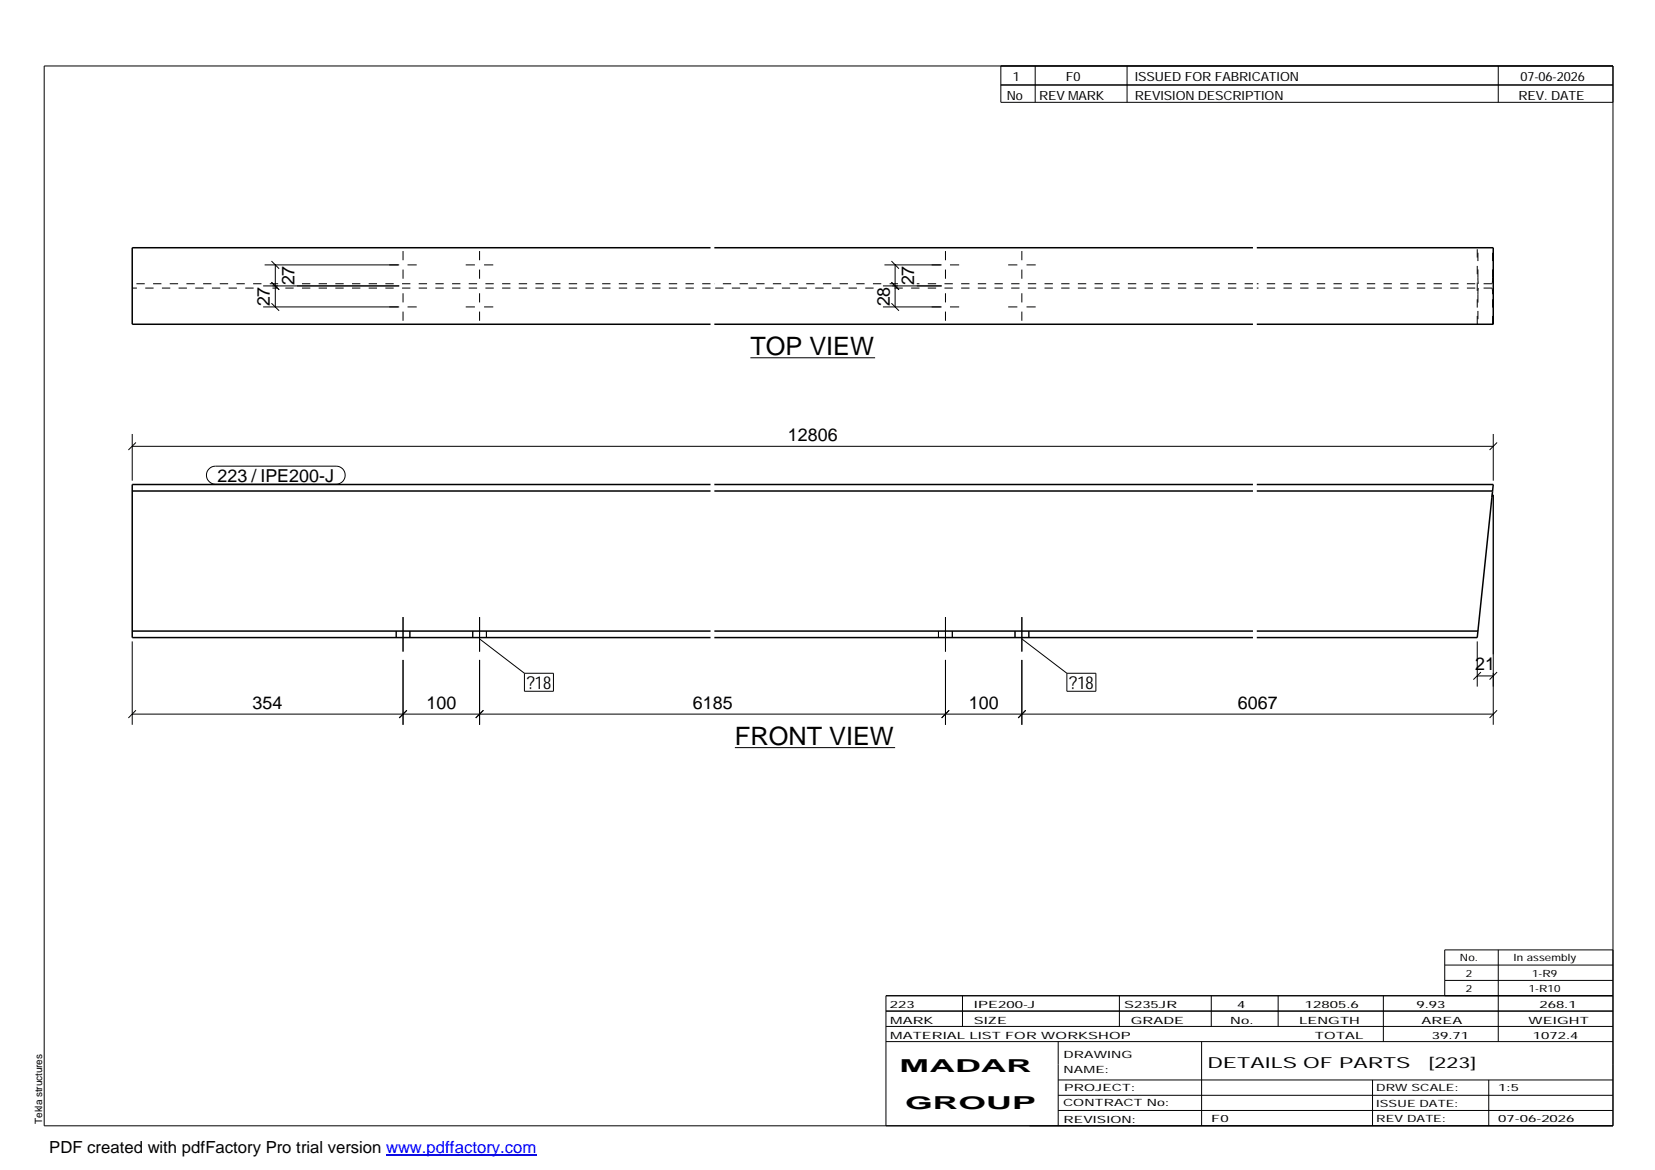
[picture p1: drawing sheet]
<svg xmlns="http://www.w3.org/2000/svg" width="420mm" height="297mm" viewBox="0 0 420 297" stroke-linecap="round" stroke-linejoin="round" font-family="sans-serif">
<g fill="none" stroke="#000" stroke-width=".25">
<path d="M11.2 16.7h398.3v269.1h-398.3zM254.1 16.7v9.3h155.4M262.8 16.7v9.3M286.1 16.7v9.3M380.4 16.7v9.3M254.1 21.6h155.4M66.8 77.9h34.5M66.8 72.6h34.5M67.2 67.3h34.1M68.9 77l2 1.9M68.9 71.7l2 1.9M68.9 66.3l2 1.9"/>
<path d="M69.9 67.3v10.6M102.3 63.7v2.4M102.3 68.4v2.4M102.3 74.5v2.3M102.3 79.1v2.3M103.5 67.3h2.3M103.5 77.9h2.3M118.2 67.3h2.4M118.2 77.9h2.4M121.8 63.7v2.4M121.8 68.4v2.4M121.8 74.5v2.3"/>
<path d="M121.8 79.1v2.3M122.9 67.3h2.3M122.9 77.9h2.3M224.2 77.9h14.9M224.2 72.6h14.9M224.5 67.3h14.6M226.3 77l1.9 1.9M226.3 71.7l1.9 1.9M226.3 66.3l1.9 1.9M227.2 67.3v10.6M240 63.7v2.4M240 68.4v2.4"/>
<path d="M240 74.5v2.3M240 79.1v2.3M241.2 67.3h2.3M241.2 77.9h2.3M255.9 67.3h2.4M255.9 77.9h2.4M259.4 63.7v2.4M259.4 68.4v2.4M259.4 74.5v2.3M259.4 79.1v2.3M260.6 67.3h2.3M260.6 77.9h2.3"/>
<path d="M190.5 90.8h31.7M33.6 113.3h345.5M33.6 110.2v11.8M34.5 112.3l-1.9 1.9M53.1 119l.7-.5 .9-.2h30.6a2.29 2.29 0 0 1 2.3 2.3 2.29 2.29 0 0 1-2.3 2.3h-30.6a2.27 2.27 0 0 1-2.1-1.4 2.27 2.27 0 0 1 .5-2.5zM379.1 110.2v11.8M380.1 112.3l-1.9 1.9M379.1 125.6v58.4M102.3 156.7v8.7M121.8 156.7v8.7M240 156.7v8.7M259.4 156.7v8.7"/>
<path d="M33.6 162.8v21.2M100.6 160.2v1.7M102.3 167.5v16.5M104.1 160.2v1.7M120 160.2v1.7M121.8 167.5v16.5M121.8 162.2l11.3 8.7M123.5 160.2v1.7M133.1 170.9h7.4v4.6h-7.4zM238.3 160.2v1.7M240 167.5v16.5M241.8 160.2v1.7"/>
<path d="M257.7 160.2v1.7M259.4 167.5v16.5M259.4 162.2l11.4 8.7M261.2 160.2v1.7M270.8 170.9h7.4v4.6h-7.4zM375 171.6h4.1M375 162.8v11.5M376 170.6l-1.9 1.9M380.1 170.6l-1.9 1.9M33.6 181.3h345.5M34.5 180.3l-1.9 2M103.3 180.3l-2 2"/>
<path d="M122.7 180.3l-1.9 2M186.6 189.8h40.6M241 180.3l-1.9 2M260.4 180.3l-1.9 2M380.1 180.3l-1.9 2M224.9 256.7h184.6M244.3 252.8v7.8M284.2 252.8v7.8M307.5 252.8v7.8M324.5 252.8v7.8M351.2 252.8v11.6M366.8 245h42.7"/>
<path d="M366.8 248.9h42.7M380.4 241.2v23.2M409.5 241.2h-42.7v11.6M409.5 252.8h-184.6v33M224.9 264.4h184.6M224.9 260.6h184.6M268.6 264.4v21.4M268.6 274.2h140.9M268.6 278.1h140.9M305.1 264.4v21.4M348.4 274.2v11.6M378 274.2v11.6"/>
<path d="M268.6 281.9h140.9"/>
</g>
<g fill="none" stroke="#000" stroke-width=".38">
<path d="M180.4 62.9h-146.8v19.4h146.8M181.4 62.9h136.7M319.1 62.9h60v19.4h-60M181.4 82.3h136.7M33.6 124.7h146.8M180.4 123h-146.8v38.9h146.8M181.4 124.7h136.7M181.4 123h136.7M319.1 123h60l-.2 1.7M319.1 124.7h59.8M378.9 124.7l-3.9 37.2h-55.9M33.6 160.2h146.8"/>
<path d="M181.4 160.2h136.7M181.4 161.9h136.7M319.1 160.2h56.1"/>
</g>
<g fill="none" stroke="#000" stroke-width=".25" stroke-dasharray="2.1 2.1" stroke-linecap="butt">
<path d="M64.4 73.1h-30.8M70.6 72h-37M180.4 72h-105M180.4 73.1h-111.2M221.8 73.1h-40.4M228 72h-46.6M318.1 72h-85.4M318.1 73.1h-91.6M375.2 70.5v-7.6M375.2 74.7v7.6M375.2 70.5v.6M375.2 71.1v.5"/>
<path d="M375.2 74.1v.6M375.2 71.6l.1 .4M375.2 73.6v.5M375.3 72h.1M375.3 73.3l-.1 .3M375.4 73.1l-.1 .2M378.8 72h-59.7M378.8 73.1h-59.7M378.8 72l.1-.4M378.8 73.3v-.2M378.9 71.6v-.5M378.9 73.6l-.1-.3"/>
<path d="M378.9 70.5v-7.6M378.9 71.1v-.6M378.9 74.7v-.6M378.9 74.1v-.5M375 82.3v-19.4M375.2 82.3h-.2M378.9 82.3v-7.6M379.1 82.3h-.2M378.8 126.2l.1-1.1M375.2 160.1v.1"/>
</g>
<path d="M98 293.3h38.2" fill="none" stroke="#00f" stroke-width=".3"/>
<g font-size="6.4">
<text x="190.5" y="90.1">TOP VIEW</text>
<text x="186.6" y="189.1">FRONT VIEW</text>
</g>
<g font-size="4.5">
<text x="68.5" y="77.8" transform="rotate(-90 68.5 77.8)">27</text>
<text x="74.8" y="72.5" transform="rotate(-90 74.8 72.5)">27</text>
<text x="225.9" y="77.8" transform="rotate(-90 225.9 77.8)">28</text>
<text x="232.1" y="72.5" transform="rotate(-90 232.1 72.5)">27</text>
<text x="200" y="111.9">12806</text>
<text x="55.2" y="122.3">223 / IPE200-J</text>
<text x="374.5" y="170.2">21</text>
<text x="64.1" y="179.9">354</text>
<text x="108.2" y="179.9">100</text>
<text x="133.7" y="174.9">?18</text>
<text x="175.9" y="179.9">6185</text>
<text x="246" y="179.9">100</text>
<text x="271.4" y="174.9">?18</text>
<text x="314.2" y="179.9">6067</text>
<text x="228.4" y="272.3">MADAR</text>
<text x="229.8" y="281.6">GROUP</text>
</g>
<text font-size="4.2" x="12.5" y="292.7">PDF created with pdfFactory Pro trial version www.pdffactory.com</text>
<g font-size="3.9">
<text x="306.5" y="271.3">DETAILS OF PARTS</text>
<text x="362.7" y="271.3">[223]</text>
</g>
<g font-size="3.2">
<text x="257.1" y="20.5">1</text>
<text x="270.6" y="20.5">F0</text>
<text x="288.1" y="20.5">ISSUED FOR FABRICATION</text>
<text x="386" y="20.5">07-06-2026</text>
<text x="255.6" y="25.5">No</text>
<text x="263.8" y="25.5">REV MARK</text>
<text x="288.1" y="25.5">REVISION DESCRIPTION</text>
<text x="385.5" y="25.5">REV. DATE</text>
</g>
<g font-size="2.5">
<text x="370.6" y="244.1">No.</text>
<text x="384.3" y="244.1">In assembly</text>
<text x="372.1" y="247.9">2</text>
<text x="372.1" y="251.8">2</text>
<text x="388.1" y="251.8">1-R10</text>
<text x="389" y="247.9">1-R9</text>
<text x="225.9" y="255.9">223</text>
<text x="247.3" y="255.9">IPE200-J</text>
<text x="285.4" y="255.9">S235JR</text>
<text x="314.1" y="255.9">4</text>
<text x="331.3" y="255.9">12805.6</text>
<text x="359.6" y="255.9">9.93</text>
<text x="390.8" y="255.9">268.1</text>
<text x="226" y="263.7">MATERIAL LIST FOR WORKSHOP</text>
<text x="226" y="259.9">MARK</text>
<text x="247.2" y="259.9">SIZE</text>
<text x="287.1" y="259.9">GRADE</text>
<text x="312.3" y="259.9">No.</text>
<text x="329.8" y="259.9">LENGTH</text>
<text x="333.8" y="263.7">TOTAL</text>
<text x="360.9" y="259.9">AREA</text>
<text x="363.5" y="263.7">39.71</text>
<text x="388.1" y="259.9">WEIGHT</text>
<text x="389.2" y="263.7">1072.4</text>
<text x="270" y="268.5">DRAWING</text>
<text x="270" y="272.5">NAME:</text>
<text x="269.9" y="280.9">CONTRACT No:</text>
<text x="270.2" y="277">PROJECT:</text>
<text x="349.4" y="277.1">DRW SCALE:</text>
<text x="349.4" y="281">ISSUE DATE:</text>
<text x="380.4" y="277.1">1:5</text>
<text x="10.7" y="285.4" transform="rotate(-90 10.7 285.4)">Tekla structures</text>
<text x="270" y="285">REVISION:</text>
<text x="307.5" y="284.8">F0</text>
<text x="349.4" y="284.8">REV DATE:</text>
<text x="380.4" y="284.8">07-06-2026</text>
</g>
</svg>
